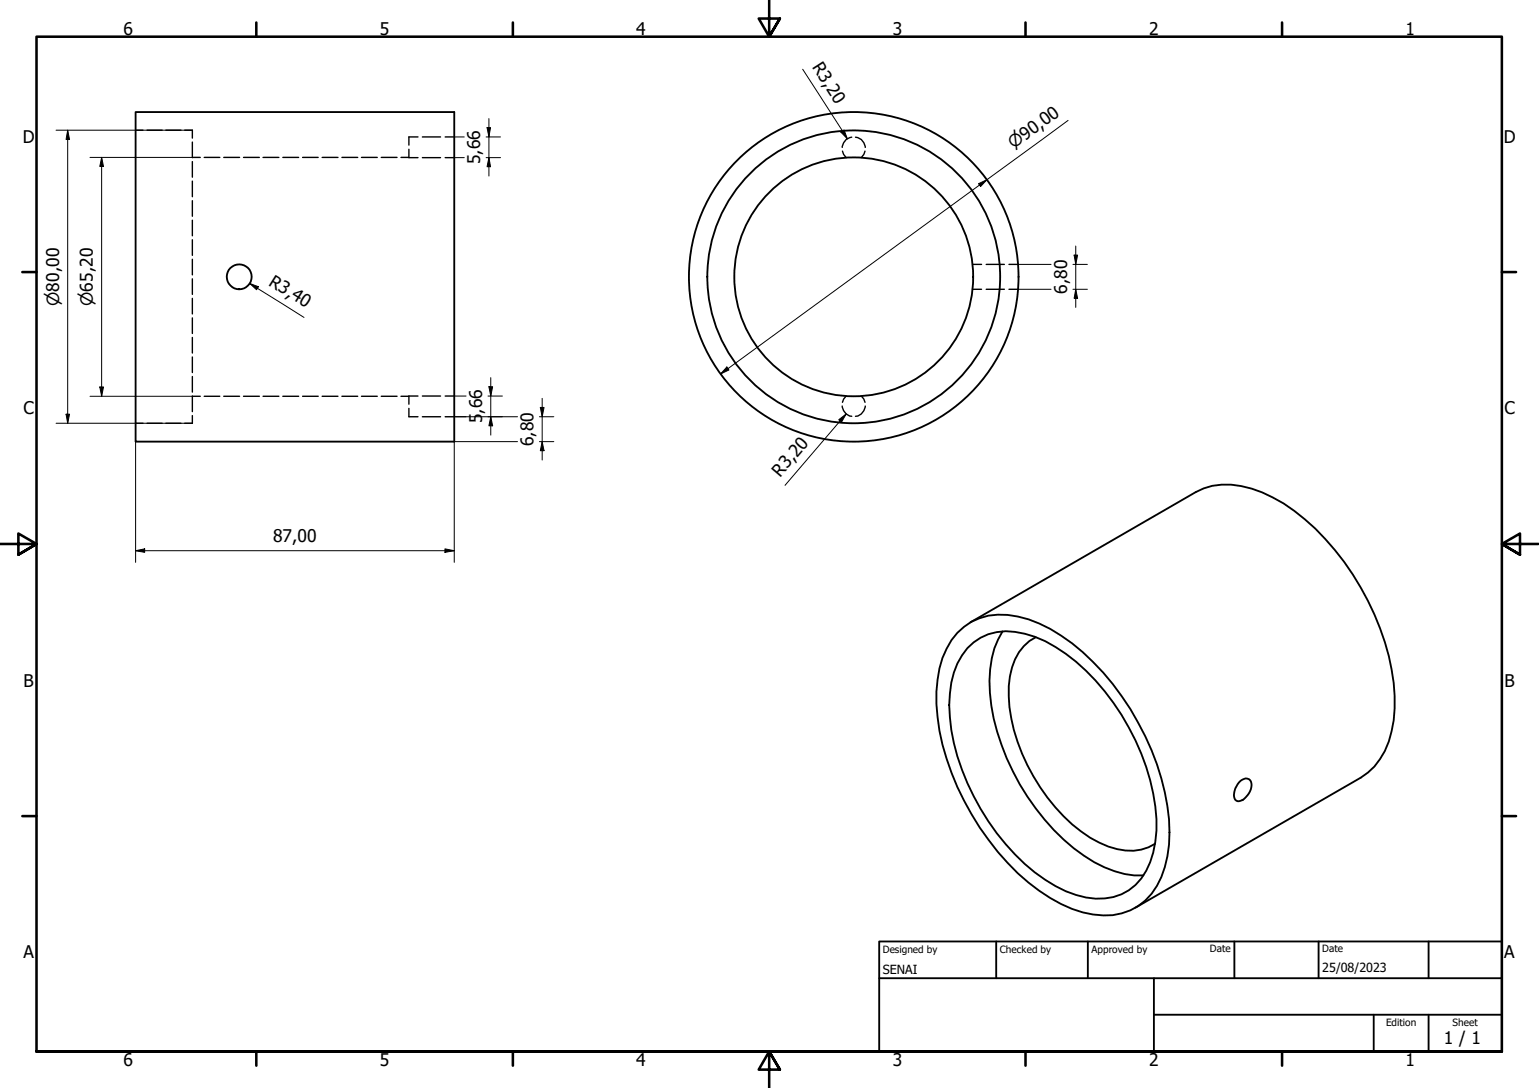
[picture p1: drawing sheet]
<svg xmlns="http://www.w3.org/2000/svg" width="420mm" height="297mm" viewBox="0 0 420 297" stroke-linecap="round" stroke-linejoin="round" font-family="sans-serif">
<!-- layer: Hidden (ISO) -->
<g fill="none" stroke="#000" stroke-width=".38">
<path d="M37 35.5h2.1M40.1 35.5h4.2M45.3 35.5h4.1M50.4 35.5h2.1v2.2M52.5 38.8v4.2M114.1 37.4h-2.5v2.2M115.3 37.4h5M121.5 37.4h2.5M232.5 37.5a2.92 2.92 0 0 0-2.6 2.7M233.6 37.5a2.91 2.91 0 0 1 2.6 2.7M52.5 44.1v4.3M52.5 49.5v4.2"/>
<path d="M52.5 54.8v4.2M52.5 43h2.2M55.8 43h4.2M61.1 43h4.3M66.5 43h4.3M71.8 43h4.3M77.2 43h4.3M82.6 43h4.3M87.9 43h4.4M93.3 43h4.4M98.7 43h4.3M104.1 43h4.3"/>
<path d="M109.5 43h2.1M111.6 40.8v2.2h2.5M115.3 43h5M121.5 43h2.5M230 41.3l.3 .8 .7 .9M236.2 41.3l-.4 .8-.7 .9M52.5 60.1v4.3M52.5 65.5v4.2M52.5 70.8v4.2M52.5 76.1v4.3M265.5 72.2h2.5M265.5 79h2.5"/>
<path d="M269.2 72.2h5M269.2 79h5M275.5 72.2h2.4M275.5 79h2.4M52.5 81.5v4.2M52.5 86.8v4.2M52.5 92.1v4.3M52.5 97.5v4.2M37 115.6h2.1M40.1 115.6h4.2M45.3 115.6h4.1M52.5 102.8v4.2"/>
<path d="M52.5 108.1v4.3M52.5 113.5v2.1h-2.1M52.5 108.2h2.2M55.8 108.2h4.2M61.1 108.2h4.3M66.5 108.2h4.3M71.8 108.2h4.3M77.2 108.2h4.3M82.6 108.2h4.3M87.9 108.2h4.4M93.3 108.2h4.4M98.7 108.2h4.3"/>
<path d="M104.1 108.2h4.3M109.5 108.2h2.1M111.6 111.5v2.3h2.5M114.1 108.1h-2.5v2.2M115.3 108.1h5M115.3 113.8h5M121.5 108.1h2.5M121.5 113.8h2.5M229.9 110.9a3 3 0 0 0 2.6 2.8M231 108.1l-.7 .9-.3 .8M235.1 108.1l.7 .9 .4 .8M236.2 110.9a3 3 0 0 1-2.6 2.8"/>
</g>
<!-- layer: Visible (ISO) -->
<g fill="none" stroke="#000" stroke-width=".51">
<path d="M37 30.6h87v90h-87zM265.7 75.6a32.6 32.6 0 0 0-48.3-28.6 32.6 32.6 0 0 0-1.9 56 32.6 32.6 0 0 0 50.1-25.1l.1-2.3M278.1 75.6a45 45 0 0 0-66.6-39.4 45 45 0 0 0-2.7 77.3 45 45 0 0 0 69.2-34.8l.1-3.1M261.4 172.8a16.7 16.7 0 0 1 16.5-4.5 41.5 41.5 0 0 1 20.5 12.4 72.7 72.7 0 0 1 20.8 43 31.6 31.6 0 0 1-3.4 18.2 16.2 16.2 0 0 1-17.4 7.8 37.6 37.6 0 0 1-17.6-8.7 74.7 74.7 0 0 1-24.3-41.5 39.4 39.4 0 0 1 .8-19.9l2.5-4.9zM264.1 177a14.9 14.9 0 0 1 15.7-4 40.5 40.5 0 0 1 19.3 12.8 64.3 64.3 0 0 1 16.6 37.8 25.5 25.5 0 0 1-4.1 16.2 14.5 14.5 0 0 1-15.1 5.2 37.7 37.7 0 0 1-19.4-11.7 66.5 66.5 0 0 1-17.4-34 32.8 32.8 0 0 1 1.7-18.1l1.2-2.3zM264.9 169.9l61.6-35.5a19.1 19.1 0 0 1 15.2-1 49.9 49.9 0 0 1 22.7 16.8 72.8 72.8 0 0 1 16.1 36.3 33.8 33.8 0 0 1-2.4 18.5 16.9 16.9 0 0 1-6.6 7.3l-61.6 35.5M273.7 172.4a26.9 26.9 0 0 0-3.4 16.8 63.7 63.7 0 0 0 17.4 37.4 42.8 42.8 0 0 0 16.6 11.3l2.7 .7 2.6 .4h2.6M282.8 174a13.7 13.7 0 0 0-7.1 10.6 42.9 42.9 0 0 0 6.4 27.3 45 45 0 0 0 18 18.1 16.1 16.1 0 0 0 13.5 1.3l1.7-.9M338.3 213.6l.4-.4a1.7 1.7 0 0 1 2.2-.5 1.7 1.7 0 0 1 .7 2.2 4.6 4.6 0 0 1-3.7 3.8 1.71 1.71 0 0 1-1-2.2l.3-1.2z"/>
<circle cx="65.3" cy="75.6" r="3.4"/>
<circle cx="233.1" cy="75.6" r="40"/>
</g>
<!-- layer: Border (ISO) -->
<g fill="none" stroke="#000" stroke-width=".7">
<path d="M70 6.1v3.9M140 6.1v3.9M210 0v10l-2.9-4.9h5.8l-2.9 4.9 2.9-4.9M280 6.1v3.9M350 6.1v3.9M6.1 74.3h3.9M410 74.3h3.9M0 148.5h10l-5-2.8v5.7l5-2.9-5 2.9M420 148.5h-10l5-2.8v5.7l-5-2.9 5 2.9M6.1 222.8h3.9M410 222.8h3.9M10 287.1v-277.1h400v277.1h-400h400"/>
<path d="M70 287.1v3.8M140 287.1v3.8M212.9 292l-2.9-4.9 2.9 4.9h-5.8l2.9-4.9v9.9M280 287.1v3.8M350 287.1v3.8"/>
</g>
<!-- layer: Title (ISO) -->
<path d="M240 257h170v30.1h-170zM272 257v10.1M297 257v10.1M337 257v10.1M360 257v10.1M390 257v10.1M240 267.1h170M315 277h95M315 267.1v20M375 277v10.1M390 277v10.1" fill="none" stroke="#000" stroke-width=".51"/>
<!-- layer: Dimension (ISO) -->
<g fill="none" stroke="#000" stroke-width=".27">
<path d="M219.1 18.9l12.2 19M15.3 35.5h37.2M18.5 35.5l.5 2.6h-1zM18.5 35.5v80.1M124 37.4h2.7M132.7 37.4h4M133 34.8h.9l-.4 2.6zM133.5 32.4v15.7M229.6 36.1l.8-.6 .9 2.4zM291.6 32.9l-94.9 69.2M24.6 43h27.9M27.7 43l.6 2.5h-1.1z"/>
<path d="M27.7 43v65.2M124 43h2.7M132.7 43h4M133.5 43l.4 2.5h-.9zM267.1 50.2l2.3-1.1-1.7 1.8zM68.2 77.4l2.3 .9-.5 .8zM68.2 77.4l14.8 9.3M277.9 79h9.1M277.9 72.2h9.1M292.9 79h4M292.9 72.2h4M293.2 69.6h1l-.5 2.6z"/>
<path d="M293.7 79l.5 2.5h-1zM293.7 67.2v16.7M15.3 115.6h37.2M18 113.1h1l-.5 2.5zM24.6 108.2h27.9M27.2 105.6h1.1l-.6 2.6zM124 113.8h17.3M124 108.1h3.3M133.2 108.1h4M133.5 105.6h1l-.5 2.5zM134 113.8l.5 2.5h-1zM134 103.1v15.7"/>
<path d="M147.3 113.8h3.9M147.5 111.2h1l-.5 2.6zM148 108.8v16.8M198.4 100.2l.6 .8-2.3 1.1zM229 114.6l2-1.6-1.3 2.2zM231 113l-16.7 19.5M37 120.6v32.9M141.3 120.6h-17.3v32.9M147.3 120.6h3.9M148 120.6l.5 2.4h-1zM37 150.4l2.5-.6v1zM37 150.4h87"/>
<path d="M121.5 149.8l2.5 .6-2.5 .4z"/>
</g>
<g fill="#000">
<path d="M18.5 35.5l.5 2.6h-1z" fill-rule="evenodd"/>
<path d="M133 34.8h.9l-.4 2.6z" fill-rule="evenodd"/>
<path d="M229.6 36.1l.8-.6 .9 2.4z" fill-rule="evenodd"/>
<path d="M27.7 43l.6 2.5h-1.1z" fill-rule="evenodd"/>
<path d="M133.5 43l.4 2.5h-.9z" fill-rule="evenodd"/>
<path d="M267.1 50.2l2.3-1.1-1.7 1.8z" fill-rule="evenodd"/>
<path d="M68.2 77.4l2.3 .9-.5 .8z" fill-rule="evenodd"/>
<path d="M293.2 69.6h1l-.5 2.6z" fill-rule="evenodd"/>
<path d="M293.7 79l.5 2.5h-1z" fill-rule="evenodd"/>
<path d="M18 113.1h1l-.5 2.5z" fill-rule="evenodd"/>
<path d="M27.2 105.6h1.1l-.6 2.6z" fill-rule="evenodd"/>
<path d="M133.5 105.6h1l-.5 2.5z" fill-rule="evenodd"/>
<path d="M134 113.8l.5 2.5h-1z" fill-rule="evenodd"/>
<path d="M147.5 111.2h1l-.5 2.6z" fill-rule="evenodd"/>
<path d="M198.4 100.2l.6 .8-2.3 1.1z" fill-rule="evenodd"/>
<path d="M229 114.6l2-1.6-1.3 2.2z" fill-rule="evenodd"/>
<path d="M148 120.6l.5 2.4h-1z" fill-rule="evenodd"/>
<path d="M37 150.4l2.5-.6v1z" fill-rule="evenodd"/>
<path d="M121.5 149.8l2.5 .6-2.5 .4z" fill-rule="evenodd"/>
</g>
<g font-size="4.8">
<text x="33.7" y="9.6">6</text>
<text x="103.7" y="9.6">5</text>
<text x="173.7" y="9.6">4</text>
<text x="243.7" y="9.6">3</text>
<text x="313.7" y="9.6">2</text>
<text x="383.7" y="9.6">1</text>
<text x="221.6" y="18.2" transform="rotate(57 221.6 18.2)">R3,20</text>
<text x="6.2" y="38.9">D</text>
<text x="410.5" y="38.9">D</text>
<text x="131.1" y="44.9" transform="rotate(-90 131.1 44.9)">5,66</text>
<text x="73.2" y="77.7" transform="rotate(32 73.2 77.7)">R3,40</text>
<text x="291.3" y="80.2" transform="rotate(-90 291.3 80.2)">6,80</text>
<text x="6.4" y="113.1">C</text>
<text x="131.6" y="113" transform="rotate(-90 131.6 113)">,66</text>
<text x="410.7" y="113.1">C</text>
<text x="131.6" y="115.6" transform="rotate(-90 131.6 115.6)">5</text>
<text x="145.6" y="121.8" transform="rotate(-90 145.6 121.8)">6,80</text>
<text x="213" y="130.4" transform="rotate(-50 213 130.4)">R3,20</text>
<text x="74.5" y="147.9">87,00</text>
<text x="6.4" y="187.4">B</text>
<text x="410.7" y="187.4">B</text>
<text x="6.4" y="261.7">A</text>
<text x="410.7" y="261.7">A</text>
<text x="394.2" y="285">1 / 1</text>
<text x="33.7" y="290.9">6</text>
<text x="103.7" y="290.9">5</text>
<text x="173.7" y="290.9">4</text>
<text x="243.7" y="290.9">3</text>
<text x="313.7" y="290.9">2</text>
<text x="383.7" y="290.9">1</text>
</g>
<g font-size="4.6">
<text x="276.7" y="40.8" transform="rotate(-36 276.7 40.8)">⌀90,00</text>
<text x="16.1" y="83.5" transform="rotate(-90 16.1 83.5)">⌀80,00</text>
<text x="25.3" y="83.5" transform="rotate(-90 25.3 83.5)">⌀65,20</text>
</g>
<g font-size="3.4">
<text x="241" y="266">SENAI</text>
<text x="361" y="265.5">25/08/2023</text>
</g>
<g font-size="2.7">
<text x="241" y="260.1">Designed by</text>
<text x="273" y="260.1">Checked by</text>
<text x="298" y="260.1">Approved by</text>
<text x="330.3" y="260">Date</text>
<text x="361" y="260">Date</text>
<text x="378.4" y="280.1">Edition</text>
<text x="396.6" y="280.1">Sheet</text>
</g>
</svg>
